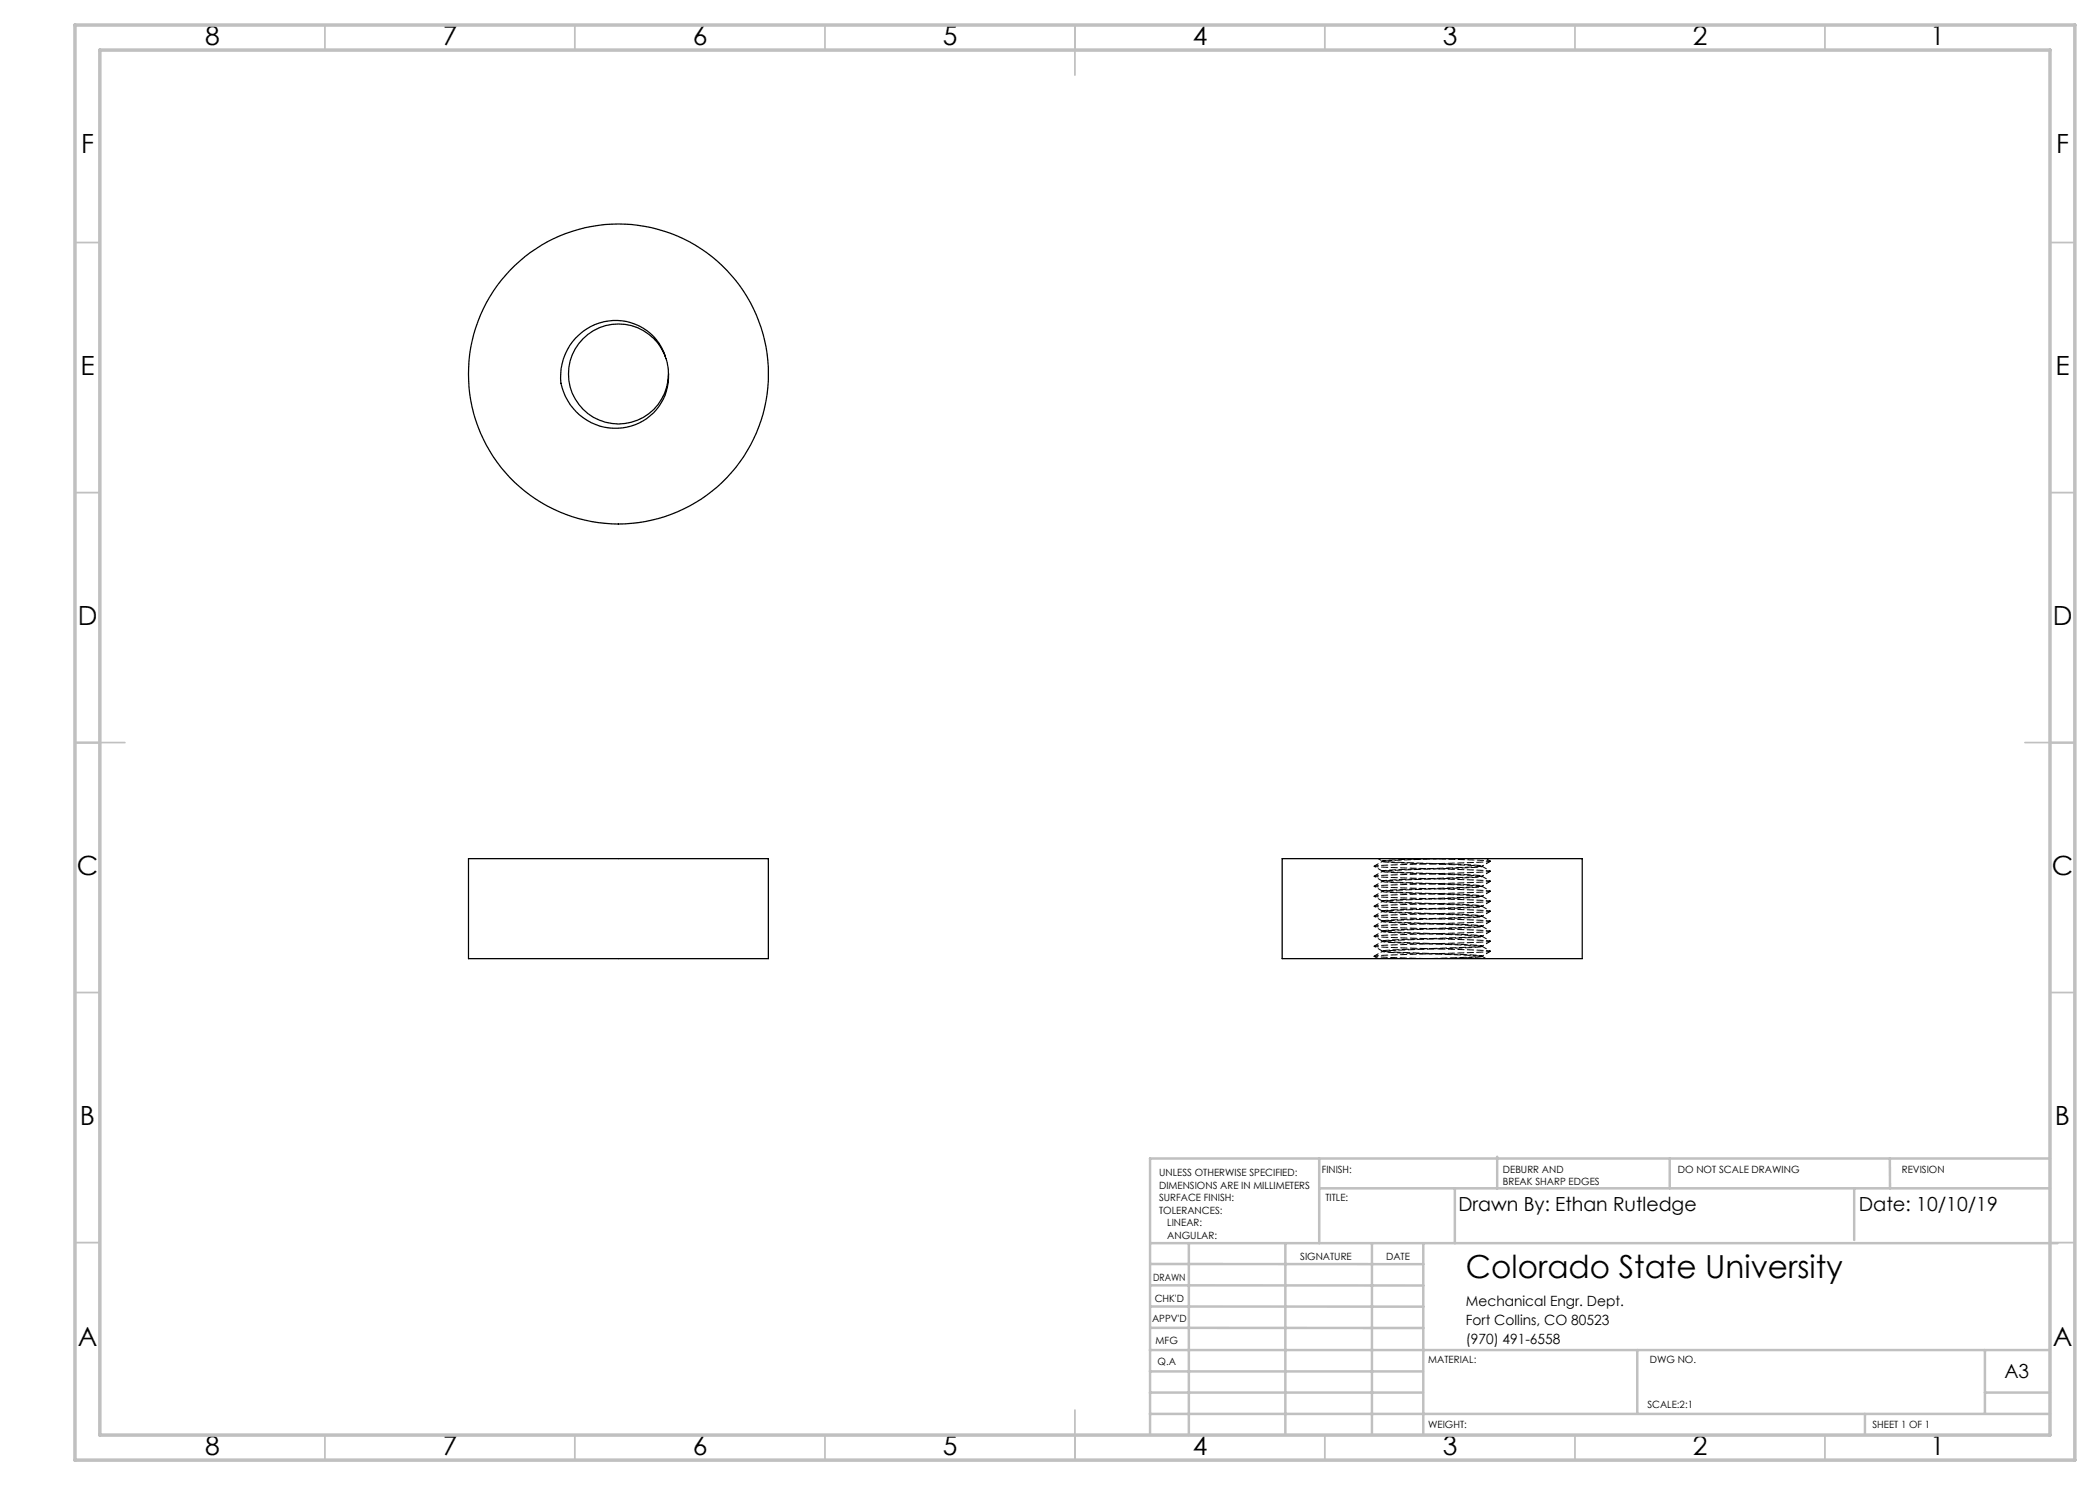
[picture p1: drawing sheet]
<svg xmlns="http://www.w3.org/2000/svg" width="420mm" height="297mm" viewBox="0 0 420 297" stroke-linecap="round" stroke-linejoin="round" font-family="sans-serif">
<g fill="none" stroke="#c0c0c0" stroke-width=".35">
<path d="M65 5v5M115 5v5M165 5v5M215 5v10M265 5v5M315 5v5M365 5v5M15 48.5h5M410 48.5h5M15 98.5h5M410 98.5h5M15 148.5h10"/>
<path d="M405 148.5h10M15 198.5h5M410 198.5h5M15 248.5h5M410 248.5h5M65 287v5M115 287v5M165 287v5M215 282v10M265 287v5M315 287v5M365 287v5"/>
</g>
<g fill="none" stroke="#c0c0c0" stroke-width=".5">
<path d="M263.8 231.7v16.9M263.8 237.7h146.2M291 237.7v10.9M299.4 231.3v6.4M333.9 231.7v6M370.8 237.7v10.3M378 231.7v6M410 231.7h-180v55.2M230.1 248.6h181.4M230.1 257.1h54.6M230.1 252.8h54.6M237.8 248.8v38.2"/>
<path d="M257.1 248.6v38.2M274.4 248.8v38.2M284.7 248.6v38.2M230 278.5h54.6M230 274.3h54.6M230 270h180M230 265.6h54.7M230.1 261.3h54.6M327.4 270v12.8M397 278.5h13M397 270v12.8M230 282.8h180"/>
<path d="M373 282.8v4.2"/>
</g>
<path d="M15 5h400v287h-400zM20 10h390v277h-390z" fill="none" stroke="#c0c0c0" stroke-width=".7"/>
<g fill="none" stroke="#000" stroke-width=".25">
<path d="M115.1 67.6a10.6 10.6 0 0 1 11.8-2.8 10.6 10.6 0 0 1 6.8 10 10.7 10.7 0 0 1-7 10.3 10.7 10.7 0 0 1-12-3.4 9.7 9.7 0 0 1-1.7-10.8 10.4 10.4 0 0 1 2.1-3.3zM133.1 71.4a10 10 0 0 0-16.3-3.7 10 10 0 0 0 3 16.4 10 10 0 0 0 13.9-9.3M93.7 171.7h60v20h-60zM256.4 171.7h60v20h-60z"/>
<circle cx="123.7" cy="74.8" r="30"/>
</g>
<path d="M275.6 171.7l.9 .5M298 178.2l-23.1-.9M298 176.2l-23.1-.9M298 174.2l-23.1-.9M298.1 172.2l-.9-.5M284.6 191.7l-9.8-.4M298 186.2l-23.1-.9M298 184.2l-23.1-.9M298.1 190.2l-23.2-.9M298.1 188.2l-23.2-.9M298.1 182.2l-23.2-.9" fill="none" stroke="#000" stroke-width=".2" stroke-dasharray="1.3 .6" stroke-dashoffset=".5"/>
<g fill="none" stroke="#000" stroke-width=".2" stroke-dasharray="1.3 .6" stroke-dashoffset=".4">
<path d="M274.8 179.2l23.3-.9M274.8 177.2l23.3-.9M274.8 175.2l23.3-.9M274.8 173.2l23.3-.9M274.8 191.3l.8 .4M274.8 191.2l23.3-.9M274.8 189.2l23.3-.9M274.8 187.2l23.3-.9M274.8 185.2l23.3-.9M274.8 183.2l23.3-.9M274.8 181.2l23.3-.9M297.2 191.7l-.8-.4"/>
<path d="M298.1 180.2l-23.3-.9"/>
</g>
<path d="M298.1 172.2l-3.4-.2-10.1-.3" fill="none" stroke="#000" stroke-width=".2" stroke-dasharray="1.3 .6" stroke-dashoffset=".6"/>
<path d="M289.6 171.7l-10.2 .3-2.9 .3 2 .2 15 .5 3 .3-2.1 .2-15 .5-2.9 .3 2 .2 15 .5 3 .3-2.1 .2-15 .5-2.9 .3 2 .2 15 .5 3 .3-2.1 .2-15 .5-2.9 .3 2 .2 15 .5 3 .3-2.1 .2-15 .5-2.9 .3 2 .2 15 .5 3 .3-2.1 .2-15 .5-2.9 .3 2.9 .2 15 .6 2.1 .2-2.1 .2-15 .5-2.9 .3 2 .2 15 .5 3 .3-2.1 .2-15 .5-2.9 .3 2.9 .2 15 .6 2.1 .2-2.1 .2-15 .5-2.9 .3 2.9 .2 15 .6 2.1 .2-2.1 .2-15 .5-2.9 .3 2 .2 15 .5 3 .3-6.9 .4M286.5 191.7l7.9-.3 2.1-.2-2.1-.2-15-.6-2.9-.2 2-.2 15-.6 3-.2-2.1-.2-15-.6-2.9-.2 2-.2 15-.6 3-.2-2.1-.2-15-.6-2.9-.2 2-.2 15-.6 3-.2-3-.3-15-.5-2-.2 2-.2 15-.6 3-.2-2.1-.2-15-.6-2.9-.2 2.9-.3 15-.5 2.1-.2-3-.3-15-.5-2-.2 2-.2 15-.6 3-.2-3-.3-15-.5-2-.2 2.9-.3 15-.5 2.1-.2-2.1-.2-15-.6-2.9-.2 2-.2 15-.6 3-.2-2.1-.2-15-.6-2.9-.2 2-.2 15-.6 3-.2-3-.3-15-.5-2-.2 2-.2 8-.3" fill="none" stroke="#000" stroke-width=".2" stroke-dasharray="1.3 .6" stroke-dashoffset=".2"/>
<g fill="none" stroke="#000" stroke-width=".2" stroke-dasharray="1.3 .6" stroke-dashoffset="1">
<path d="M274.8 179.3l1.7 .9M274.8 177.3l1.7 .9M274.8 175.3l1.7 .9M274.8 173.3l1.7 .9M276.5 178.3l-1.7 .9M276.5 176.3l-1.7 .9M276.5 174.3l-1.7 .9M276.5 172.3l-1.7 .9M296.4 179.2l1.7-.9M296.4 177.2l1.7-.9M296.4 175.2l1.7-.9M296.4 173.2l1.7-.9"/>
<path d="M298.1 178.2l-1.7-.9M298.1 176.2l-1.7-.9M298.1 174.2l-1.7-.9M274.8 189.3l1.7 .9M274.8 187.3l1.7 .9M274.8 185.3l1.7 .9M274.8 183.3l1.7 .9M274.8 181.3l1.7 .9M276.5 188.3l-1.7 .9M276.5 186.3l-1.7 .9M276.5 184.3l-1.7 .9M276.5 182.3l-1.7 .9"/>
<path d="M276.5 180.3l-1.7 .9M276.5 190.3l-1.7 .9M296.4 189.2l1.7-.9M296.4 187.2l1.7-.9M296.4 185.2l1.7-.9M296.4 183.2l1.7-.9M296.4 181.2l1.7-.9M296.4 191.2l1.7-.9M298.1 190.2l-1.7-.9M298.1 188.2l-1.7-.9M298.1 186.2l-1.7-.9M298.1 184.2l-1.7-.9"/>
<path d="M298.1 182.2l-1.7-.9M298.1 180.2l-1.7-.9"/>
</g>
<g fill="none" stroke="#000" stroke-width=".2" stroke-dasharray="1.3 .6">
<path d="M276.5 178.2v.1M276.5 176.2v.1M276.5 174.2v.1M276.5 172.2v.1M296.5 173.3v-.1M296.5 175.3v-.1M296.5 177.3v-.1M296.5 179.3v-.1M276.5 190.2v.1M276.5 188.2v.1M276.5 186.2v.1M276.5 184.2v.1"/>
<path d="M276.5 182.2v.1M276.5 180.2v.1M296.5 181.3v-.1M296.5 183.3v-.1M296.5 185.3v-.1M296.5 187.3v-.1M296.5 189.3v-.1M296.5 191.3v-.1"/>
</g>
<text font-size="6.3" x="293.2" y="255.5">Colorado State University</text>
<g font-size="5.3">
<text x="41" y="8.9">8</text>
<text x="88.5" y="8.9">7</text>
<text x="138.5" y="8.9">6</text>
<text x="188.5" y="8.9">5</text>
<text x="238.5" y="8.9">4</text>
<text x="288.5" y="8.9">3</text>
<text x="338.5" y="8.9">2</text>
<text x="386" y="8.9">1</text>
<text x="16.2" y="30.7">F</text>
<text x="411.2" y="30.7">F</text>
<text x="16.1" y="74.9">E</text>
<text x="411.1" y="74.9">E</text>
<text x="15.5" y="124.9">D</text>
<text x="410.5" y="124.9">D</text>
<text x="15.4" y="174.9">C</text>
<text x="410.4" y="174.9">C</text>
<text x="16" y="224.9">B</text>
<text x="411" y="224.9">B</text>
<text x="15.5" y="269.2">A</text>
<text x="410.5" y="269.2">A</text>
<text x="41" y="290.9">8</text>
<text x="88.5" y="290.9">7</text>
<text x="138.5" y="290.9">6</text>
<text x="188.5" y="290.9">5</text>
<text x="238.5" y="290.9">4</text>
<text x="288.5" y="290.9">3</text>
<text x="338.5" y="290.9">2</text>
<text x="386" y="290.9">1</text>
</g>
<g font-size="3.9">
<text x="291.7" y="242.2">Drawn By: Ethan Rutledge</text>
<text x="371.7" y="242.2">Date: 10/10/19</text>
<text x="400.9" y="275.5">A3</text>
</g>
<g font-size="2.8">
<text x="293.2" y="261.1">Mechanical Engr. Dept.</text>
<text x="293.2" y="264.9">Fort Collins, CO 80523</text>
<text x="293.2" y="268.7">(970) 491-6558</text>
</g>
<g font-size="2">
<text x="231.8" y="235.2">UNLESS OTHERWISE SPECIFIED:</text>
<text x="231.8" y="237.7">DIMENSIONS ARE IN MILLIMETERS</text>
<text x="264.4" y="234.6">FINISH:</text>
<text x="300.6" y="234.6">DEBURR AND</text>
<text x="300.6" y="237.1">BREAK SHARP EDGES</text>
<text x="335.6" y="234.6">DO NOT SCALE DRAWING</text>
<text x="380.4" y="234.6">REVISION</text>
<text x="231.8" y="240.2">SURFACE FINISH:</text>
<text x="231.8" y="242.7">TOLERANCES:</text>
<text x="233.4" y="245.2">LINEAR:</text>
<text x="265.1" y="240.2">TITLE:</text>
<text x="233.5" y="247.7">ANGULAR:</text>
<text x="260" y="251.9">SIGNATURE</text>
<text x="277.2" y="251.9">DATE</text>
<text x="230.6" y="256.1">DRAWN</text>
<text x="230.9" y="260.3">CHK'D</text>
<text x="230.4" y="264.4">APPV'D</text>
<text x="231.1" y="268.8">MFG</text>
<text x="231.5" y="273">Q.A</text>
<text x="285.6" y="272.5">MATERIAL:</text>
<text x="330" y="272.5">DWG NO.</text>
<text x="329.5" y="281.7">SCALE:2:1</text>
<text x="285.6" y="285.5">WEIGHT:</text>
<text x="374.5" y="285.6">SHEET 1 OF 1</text>
</g>
</svg>
